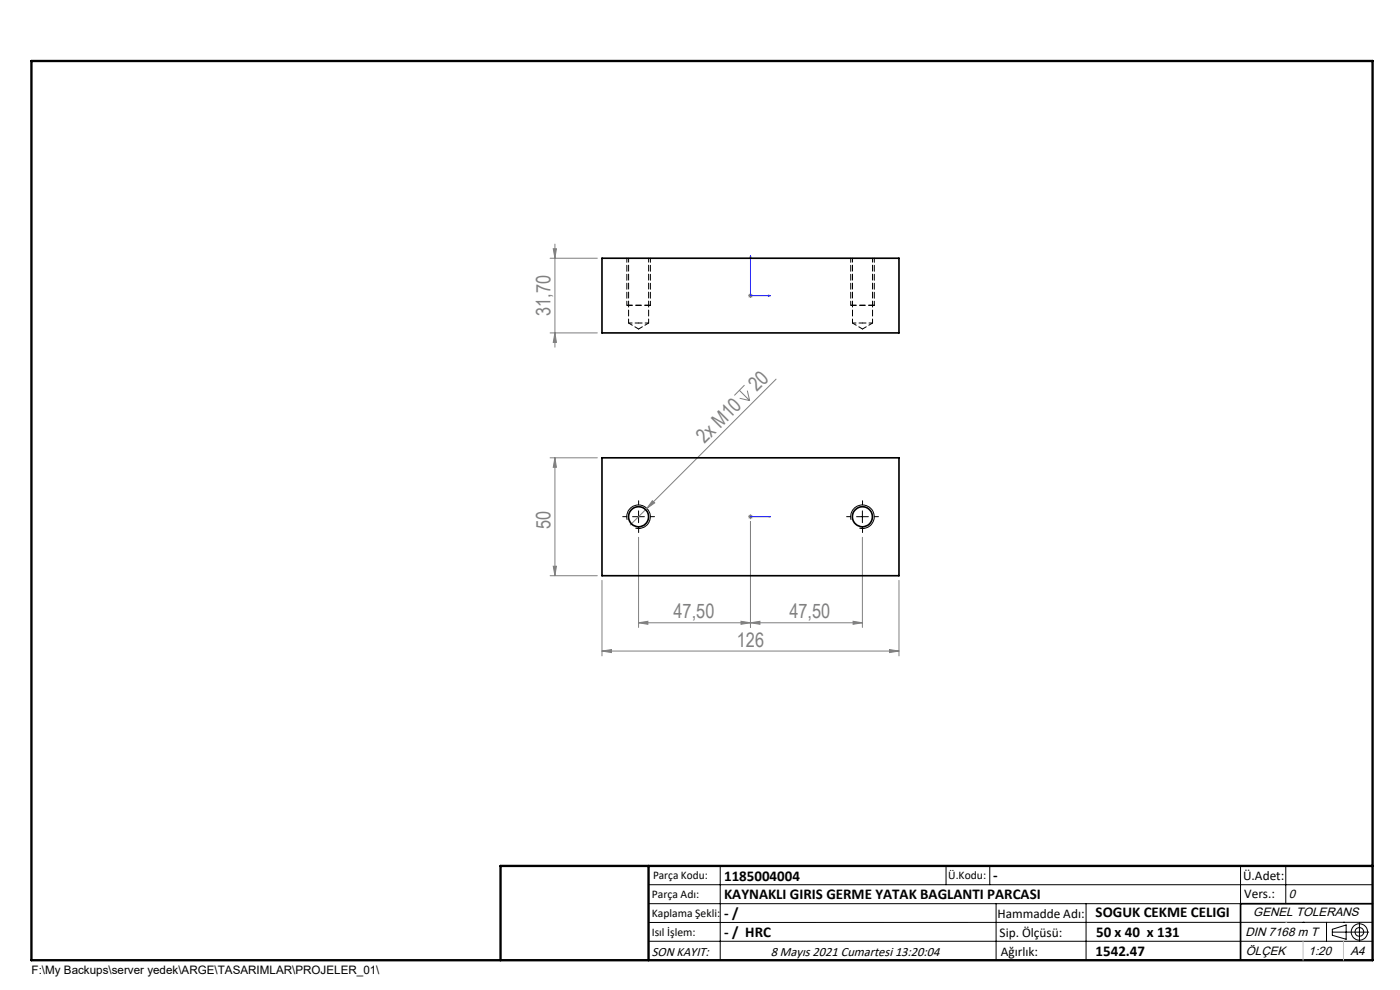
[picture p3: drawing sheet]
<svg xmlns="http://www.w3.org/2000/svg" width="297mm" height="210mm" viewBox="0 0 297 210" stroke-linecap="round" stroke-linejoin="round" font-family="sans-serif">
<g fill="none" stroke="#808080" stroke-width=".21">
<path d="M116.7 54.8h10M117.4 52.8h.6l-.3 2zM117.7 51.8v21.9M116.7 70.6h10M117.7 70.6l.3 2h-.6zM158.7 62.7h1M158.9 62.4l.7 .7M159.2 62.2v1M159.6 62.4l-.7 .7M116.7 97.1h10M117.7 97.1v25M117.7 97.1l.3 2h-.6z"/>
<path d="M156.8 82.8l2.2 2.2M156.9 84.5l2.1 .5M157.9 81.7l-2.1 2.2M158.5 82.9l.5 2.1M164.6 80.4l-27.4 27.4M135.5 114v19.1M137.2 107.8l-3.5 3.6M138.4 106.2l.5 .5-1.7 1.1zM158.7 109.6h1M158.9 109.2l.7 .8M159.2 110.6v22.5M159.2 109.1v1"/>
<path d="M159.6 109.2l-.7 .8M183 114v19.1M116.7 122.1h10M117.4 120.1h.6l-.3 2zM127.7 138.1l2-.3v.6zM127.7 123.1v16M127.7 138.1h63M135.5 132.1l1.9-.3v.6zM135.5 132.1h47.5M157.2 131.8l2 .3-2 .3zM159.2 132.1l2-.3v.6zM181 131.8l2 .3-2 .3z"/>
<path d="M188.7 137.8l2 .3-2 .3zM190.7 123.1v16"/>
</g>
<g fill="none" stroke="#000" stroke-width=".21">
<path d="M133 110.3a2.51 2.51 0 0 1 2.2-3.2 2.51 2.51 0 0 1 2.8 2.7 2.51 2.51 0 0 1-3.2 2.2M134.2 109.6h2.5M135.5 108.4v2.5M180.6 110.3a2.5 2.5 0 0 1 2.1-3.2 2.5 2.5 0 0 1 2.8 2.7 2.5 2.5 0 0 1-3.2 2.2M181.7 109.6h2.5M183 108.4v2.5M137.6 187.7h153.6M137.6 191.7h153.6M137.6 199.7h153.6M152.8 183.7v20M200.7 183.7v4M210 183.7v4"/>
<path d="M211.3 191.7v12M230.4 191.7v12M263.2 183.7v20M272.8 183.7v8M276.4 195.6h.1M281.4 195.6v4.1M282.6 197.7h7.8M282.6 197.1l3-.9v3l-3-.8zM285 195.6h.1M288.4 195.8v3.8M291.2 195.6l-153.6 .1"/>
<circle cx="288.4" cy="197.7" r="1.74"/>
<circle cx="288.4" cy="197.7" r=".93"/>
</g>
<path d="M137.9 64.8h-4.9M185.4 64.8h-4.9" fill="none" stroke="#000" stroke-width=".21" stroke-dasharray="1.3 .6" stroke-dashoffset=".1" stroke-linecap="butt"/>
<path d="M137.9 64.8h-4.9M185.4 64.8h-4.9" fill="none" stroke="#000" stroke-width=".25" stroke-dasharray="1.3 .6" stroke-dashoffset=".1" stroke-linecap="butt"/>
<path d="M159.2 54.2l.1 .5h-.2zM159.2 54.2v8.5h4.2M163 62.6l.4 .1-.4 .1zM159.1 109.6h.2zM159.2 109.6h.1M159.2 109.6h4.2M163.4 109.6h-.4h.4" fill="none" stroke="#00f" stroke-width=".21"/>
<path d="M133 109.6h-.9M135.5 107.1v-.9M135.5 112.1v.9M138 109.6h.9M180.5 109.6h-.9M183 107.1v-.9M183 112.1v.9M185.5 109.6h.9" fill="none" stroke="#000" stroke-width=".21" stroke-dasharray="15.2 1.3 1.3 1.3"/>
<path d="M133 54.8v10M180.5 54.8v10M138 64.8v-10M185.5 64.8v-10" fill="none" stroke="#000" stroke-width=".21" stroke-dasharray="1.3 .6" stroke-dashoffset=".4"/>
<path d="M138 64.8h-.1M185.5 64.8h-.1" fill="none" stroke="#000" stroke-width=".21" stroke-dasharray="1.3 .6"/>
<path d="M138 64.8h-.1M185.5 64.8h-.1" fill="none" stroke="#000" stroke-width=".25" stroke-dasharray="1.3 .6"/>
<path d="M106.2 203.7h185" fill="none" stroke="#000" stroke-width=".25"/>
<path d="M291.2 191.7h-28v12" fill="none" stroke="#000" stroke-width=".35"/>
<path d="M6.7 12.9h284.5v190.8h-284.5zM137.6 183.7v20M291.2 183.7h-185v20" fill="none" stroke="#000" stroke-width=".5"/>
<path d="M272.8 195.6h.1M276.4 199.7v4M285 199.7v4" fill="none" stroke="#c0c0c0" stroke-width=".21"/>
<g fill="#00f">
<path d="M163 109.6h.4zM159.1 109.6h.2z"/>
<path d="M163 62.6l.4 .1-.4 .1zM159.2 54.2l.1 .5h-.2z"/>
</g>
<g fill="#808080">
<path d="M138.4 106.2l.5 .5-1.7 1.1z"/>
<path d="M181 131.8l2 .3-2 .3zM159.2 132.1l2-.3v.6z"/>
<path d="M135.5 132.1l1.9-.3v.6zM157.2 131.8l2 .3-2 .3z"/>
<path d="M127.7 138.1l2-.3v.6zM188.7 137.8l2 .3-2 .3z"/>
<path d="M117.7 97.1l.3 2h-.6zM117.4 120.1h.6l-.3 2zM117.4 52.8h.6l-.3 2zM117.7 70.6l.3 2h-.6z"/>
</g>
<g fill="none" stroke="#000" stroke-width=".35">
<path d="M127.7 54.8h63v15.8h-63zM127.7 97.1h63v25h-63z"/>
<circle cx="135.5" cy="109.6" r="2.13"/>
<circle cx="183" cy="109.6" r="2.13"/>
</g>
<path d="M133.4 68.5h2.1M135.5 68.5h2.1M180.9 68.5h2.1M183 68.5h2.1" fill="none" stroke="#000" stroke-width=".21" stroke-dasharray="1.3 .6" stroke-dashoffset=".5"/>
<path d="M133.4 54.8v13.7M180.9 54.8v13.7M137.6 68.5v-13.7M185.1 68.5v-13.7" fill="none" stroke="#000" stroke-width=".21" stroke-dasharray="1.3 .6" stroke-dashoffset=".4"/>
<path d="M133.4 68.5l2.1 1.3M135.5 69.8l2.1-1.3M180.9 68.5l2.1 1.3M183 69.8l2.1-1.3" fill="none" stroke="#000" stroke-width=".21" stroke-dasharray="1.3 .6" stroke-dashoffset=".3"/>
<g font-size="4.2" fill="#808080">
<text x="116.8" y="67" transform="rotate(-90 116.8 67)">31,70</text>
<text x="160.6" y="83.2" transform="rotate(-45 160.6 83.2)">20</text>
<text x="149.5" y="94.2" transform="rotate(-45 149.5 94.2)">2x M10</text>
<text x="116.8" y="112.2" transform="rotate(-90 116.8 112.2)">50</text>
<text x="142.9" y="131.1">47,50</text>
<text x="167.5" y="131.1">47,50</text>
<text x="156.3" y="137.1">126</text>
</g>
<g font-size="3.2">
<text x="153.6" y="186.8">1185004004</text>
<text x="153.6" y="190.8">KAYNAKLI GIRIS GERME YATAK BAGLANTI PARCASI</text>
<text x="210.7" y="186.6">-</text>
<text x="153.6" y="194.8">- /</text>
<text x="232.4" y="194.5">SOGUK CEKME CELIGI</text>
<text x="153.6" y="198.8">- / HRC</text>
<text x="232.4" y="202.8">1542.47</text>
<text x="232.5" y="198.8">50 x 40 x 131</text>
</g>
<g font-size="2.8">
<text x="263.7" y="186.7">Ü.Adet:</text>
<text x="263.9" y="190.5">Vers.:</text>
<text x="211.6" y="194.8">Hammadde Adı:</text>
<text x="138.3" y="202.8">SON KAYIT:</text>
<text x="163.5" y="202.8">8 Mayıs 2021 Cumartesi 13:20:04</text>
<text x="212.1" y="198.7">Sip. Ölçüsü:</text>
<text x="212.3" y="202.7">Ağırlık:</text>
</g>
<g font-size="2.6">
<text x="273.4" y="190.4">0</text>
<text x="265.9" y="194.4">GENEL TOLERANS</text>
<text x="264.2" y="198.5">DIN 7168 m T</text>
<text x="264.3" y="202.6">ÖLÇEK</text>
<text x="277.6" y="202.6">1:20</text>
<text x="286.5" y="202.6">A4</text>
</g>
<g font-size="2.5">
<text x="138.3" y="190.5">Parça Adı:</text>
<text x="138.5" y="186.5">Parça Kodu:</text>
<text x="201.2" y="186.5">Ü.Kodu:</text>
<text x="138.3" y="194.5">Kaplama Şekli:</text>
<text x="138.3" y="198.6">Isıl İşlem:</text>
<text x="6.7" y="206.7">F:\My Backups\server yedek\ARGE\TASARIMLAR\PROJELER_01\</text>
</g>
</svg>
